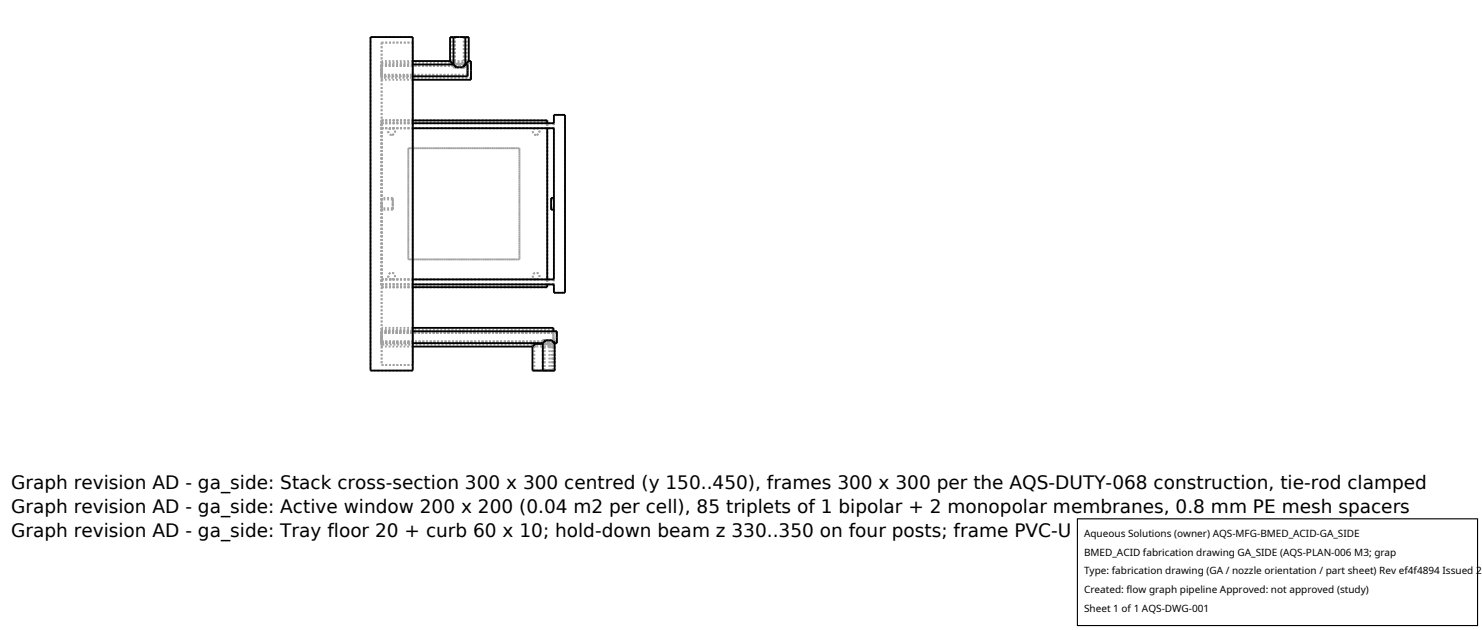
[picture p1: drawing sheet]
<svg xmlns="http://www.w3.org/2000/svg" width="212mm" height="90mm" viewBox="0 0 212 90" stroke-linecap="round" stroke-linejoin="round" font-family="sans-serif">
<g fill="none" stroke="#a0a0a0" stroke-width=".26" stroke-dasharray=".3 .3" stroke-linecap="butt">
<path d="M52.9 5.3h6M52.9 5.3v47.6M54.5 6.1h4.4M54.5 6.1v46M54.5 17.6v.7M54.5 10.1v-1.4M54.5 8.7v2.7M54.5 11.4v-1.3M54.5 10.1v-.9M54.5 9.2v1.7M54.5 10.9v-.8M54.5 17.2v23.8"/>
<path d="M54.5 17.6h24.6M54.5 18.3h24.6M54.5 17.6h4.4M54.5 18.3h4.4M54.5 17.2h23.7M54.5 17.2h4.4M54.5 10.1v-1.1M54.5 9v2.1M54.5 11.1v-1M54.5 10.1v-.7M54.5 9.4v1.3M54.5 10.7v-.6"/>
<path d="M55.9 19.3l-.3-.2-.1-.3 .1-.3 .3-.2 .4 .1 .1 .4-.1 .3-.4 .2M58.9 5.3v47.6M58.9 6.1v46M58.9 8.7h-4.4M58.9 11.4h-4.4M58.9 9.2h-4.4M58.9 10.9h-4.4M64.3 8.7l.4 .4M64.3 9l.1 .1M64.3 9.1h.1M64.3 9h-9.8M64.3 9v.1"/>
<path d="M64.4 9.1l-.1-.1M64.4 9.1h-.1M64.5 8.7l.6 .4M64.5 5.3h1.1M64.5 9l.2 .1M64.5 9.1h.2M64.5 5.3v3.4M64.5 9v.1M64.7 9.1h-.3M64.7 9.1l-.2-.1M64.7 9.1h-.2M64.8 9.2l.4 .4"/>
<path d="M64.8 9.1h.8M64.8 5.3h.8M64.8 9.4l.1 .2M64.8 9.6h.1M64.8 9.2h-10.3M64.8 5.3v3.9M64.8 9.4h-10.3M64.8 9.4v.2M64.9 9.6l-.1-.2M64.9 9.6h-.1M65 9.4l.2 .2M65 5.3h.6"/>
<path d="M65 9.6h.2M65 9.2l.6 .3M65 9.4v.2M65 5.3v3.9M65.1 9.1h-.4M65.1 9.1l-.6-.4M65.1 9.1h.5M65.2 9.6l-.4-.4M65.2 9.6h.4M65.2 9.6h-.3M65.2 9.6l-.2-.2M65.2 9.6h-.2"/>
<path d="M65.6 9.1h.5M65.6 9.1h.9M65.6 5.3h.9M65.6 5.3h1.1M65.6 9.6h.5M65.6 5.3h.6M65.6 9.5l.6-.3M66.1 9.6h-.9M66.1 9.6l.1-.2M66.1 9.6h.1M66.1 9.1l.6-.4M66.1 9.1h-1"/>
<path d="M66.2 9.4l-.1 .2M66.2 5.3h-1.2M66.2 9.6h-.1M66.2 9.2l-.6 .3-.6-.3M66.2 9.4h-1.2M66.2 9.4v.2M66.2 5.3v3.9M66.2 9.2h-1.2M66.3 9.6l.2-.2M66.3 9.6h-.2M66.3 9.6h.2M66.5 5.3h-1.7"/>
<path d="M66.5 9.4l-.2 .2M66.5 9.6h-.2M66.5 5.3v3.9M66.5 9.4v.2M66.6 9.1h-.5M66.6 9.1h-1.9M66.6 9.1l.1-.1M66.6 9.1h.1M66.7 8.7l-.6 .4M66.7 5.3h-2.2M66.7 9l-.1 .1M66.7 9.1h-.1"/>
<path d="M66.7 8.7h-2.2M66.7 5.3v3.4M66.7 9h-2.2M66.7 9v.1M66.8 10.1v.8M66.8 10.9v-1.7M66.8 9.2v.9M66.8 10.1v.6M66.8 10.7v-1.3M66.8 9.4v.7M66.8 9.2h-.3M66.8 10.9h-12.3"/>
<path d="M66.8 9.4h-.3M66.8 10.7h-12.3M66.9 9.1l.1-.1M66.9 9.1h-.3M66.9 9.1h.1M67 8.7l-.4 .4M67 5.3h-2.7M67 9l-.1 .1M67 9.1h-.1M67 9v.1M67.3 11.4v-2.7M67.3 10.1v1"/>
<path d="M67.3 11.1v-2.1M67.3 9v1.1M67.3 9h-.3M67.3 11.1h-12.8M76.6 19.3l-.4-.2-.1-.3 .1-.3 .4-.2 .3 .1 .1 .4-.1 .3-.3 .2M78.2 17.2v23.8M78.2 17.6v.7M79.1 17.6v.7M79.1 18.3v21.6M79.1 16.4h1.6M79.1 16.4v1.2M80.7 16.4v25.4"/>
<path d="M54.5 39.9v.7M54.5 29.1v-.8M54.5 28.3v1.6M54.5 29.9v-.8M54.5 39.9h24.6M54.5 39.9h4.4M54.5 29.1v-.6M54.5 28.5v1.2M54.5 29.7v-.6M55.9 39.9l-.3-.1-.1-.4 .1-.3 .3-.2 .4 .2 .1 .3-.1 .3-.4 .2M56.1 29.1v.8M56.1 29.9v-1.6"/>
<path d="M56.1 28.3v.8M56.1 29.1v.6M56.1 29.7v-1.2M56.1 28.5v.6M56.1 28.3h-1.6M56.1 29.9h-1.6M56.1 28.5h-1.6M56.1 29.7h-1.6M58.3 37v-15.8M58.3 37h15.9M58.3 21.2h15.9M58.3 21.2v15.8"/>
<path d="M74.2 37v-15.8M74.2 21.2h-15.9M74.2 37h-15.9M74.2 21.2v15.8M76.6 39.9l-.4-.1-.1-.4 .1-.3 .4-.2 .3 .2 .1 .3-.1 .3-.3 .2M78.2 39.9v.7M78.7 29.9v-1.6M78.7 29.1v.6M78.7 29.7v-1.2M78.7 28.5v.6M79.1 39.9v.7M79.1 29.1v-.8"/>
<path d="M79.1 28.3v1.6M79.1 29.9v-.8M79.1 29.1v-.6M79.1 28.5v1.2M79.1 29.7v-.6M79.1 28.5h-.4M79.1 29.7h-.4M54.5 52.1h4.4M54.5 48.2v-1.4M54.5 46.8v2.7M54.5 49.5v-1.3M54.5 48.2v-.9"/>
<path d="M54.5 47.3v1.7M54.5 49v-.8M54.5 40.6h24.6M54.5 40.6h4.4M54.5 41h23.7M54.5 41h4.4M54.5 48.2v-1.1M54.5 47.1v2.1M54.5 49.2v-1M54.5 48.2v-.7M54.5 47.5v1.3M54.5 48.8v-.6"/>
<path d="M58.9 52.9h-6M58.9 46.8h-4.4M58.9 49.5h-4.4M58.9 47.3h-4.4M58.9 49h-4.4M76.1 52.9h2.6M76.1 49.2l.1-.1M76.1 49.1h.1M76.1 49.2h-21.6M76.1 49.2v-.1M76.2 49.1l-.1 .1M76.2 49.1h-.1"/>
<path d="M76.3 49.5l.6-.4M76.3 52.9h2.2M76.3 49.2l.1-.1M76.3 49.1h.1M76.3 52.9v-3.4M76.3 49.2v-.1M76.4 49.1l-.3 .4M76.4 49.1h1.9M76.4 49.1h-.2M76.4 49.1l-.1 .1M76.4 49.1h-.1M76.9 49.1h-.5"/>
<path d="M76.9 49.1l-.6 .4M76.9 49.1h1M77.4 49.1h-.5M77.4 52.9h-1.1M77.5 49l.4-.4M77.5 52.9h1.7M77.5 48.8l.1-.2M77.5 48.6h.1M77.5 49h-23M77.5 52.9v-3.9M77.5 48.8h-23M77.5 48.8v-.2"/>
<path d="M77.6 48.6l-.1 .2M77.6 48.6h-.1M77.7 48.8l.2-.2M77.7 52.9h1.3M77.7 48.6h.2M77.7 49l.6-.3 .7 .3M77.7 48.8v-.2M77.7 52.9v-3.9M77.9 49.1l.6 .4M77.9 49.1h-.5M77.9 48.6l-.4 .4M77.9 48.6h.9"/>
<path d="M77.9 48.6h-.3M77.9 48.6l-.2 .2M77.9 48.6h-.2M78.3 49.1h-.4M78.3 49.1l.4 .4M78.3 49.1h-.8M78.3 49.1l.2 .1M78.3 49.1h.2M78.4 48.6h-.5M78.4 52.9h-.9M78.4 52.9h-.7M78.4 48.7l-.7 .3"/>
<path d="M78.5 49.5l-.6-.4M78.5 52.9h-1.1M78.5 49.2l-.2-.1M78.5 49.1h-.2M78.5 49.5h-2.2M78.5 52.9v-3.4M78.5 49.2h-2.2M78.5 49.2v-.1M78.6 49.1l.1 .1M78.6 49.1h-.3M78.6 49.1h.1M78.7 49.5l-.4-.4"/>
<path d="M78.7 52.9h-1.2M78.7 49.2l-.1-.1M78.7 49.1h-.1M78.7 52.9v-3.4M78.7 49.2v-.1M78.8 48.6h-.9M78.8 48.6l.4 .4M78.8 48.6l.2 .2M78.8 48.6h-.4M78.8 48.6h.2M79 48.8l-.2-.2M79 52.9h-.6"/>
<path d="M79 48.6h-.2M79 49l-.6-.3M79 48.8h-1.3M79 48.8v-.2M79 52.9v-3.9M79 49h-1.3M79 48.2v1.3M79 49.5v-2.7M79 47.3v.9M79 48.2v1M79 49.2v-2.1M79 47.1v1.1"/>
<path d="M79 49.5h-.3M79 47.1h-24.5M79 49.2h-.3M79.1 48.6l.1 .2M79.1 48.6h-.3M79.1 48.6h.1M79.1 40.6v1.2M79.1 41.8h1.6M79.2 49l-.4-.4M79.2 52.9h-.8M79.2 48.8l-.1-.2M79.2 48.6h-.1"/>
<path d="M79.2 52.9v-3.9M79.2 48.8v-.2M79.5 48.2v.8M79.5 49v-1.7M79.5 47.3v.9M79.5 48.2v.6M79.5 48.8v-1.3M79.5 47.5v.7M79.5 47.3h-25M79.5 49h-.3M79.5 47.5h-25M79.5 48.8h-.3"/>
</g>
<g fill="none" stroke="#000" stroke-width=".26">
<path d="M52.9 5.3h6v47.6h-6zM58.9 17.6h20.2v-1.2h1.6v25.4h-1.6v-1.2h-20.2M58.9 18.3h20.2v21.6h-20.2M58.9 17.2h19.3v.4M58.9 8.7h5.4M58.9 9.2h5.9M64.3 8.7v-3.4h2.7v3.4M64.3 8.7l.5 .4M64.8 9.2l.4 .4h.9l.4-.4M64.8 5.3v3.9M66.5 9.2h.3v1.7h-7.9M66.5 5.3v3.9"/>
<path d="M67 8.7h.3v2.7h-8.4M67 8.7l-.5 .4M78.2 18.3v21.6M79.1 28.3h-.4v1.6h.4M58.9 46.8h20.1v.5M58.9 47.3h20.6v1.7h-.3M58.9 49.5h17.2M58.9 49h18.6M77.5 49.1h-1.1l-.3 .4M77.5 49v3.9M77.9 48.6l-.4 .4M77.9 48.6h.9l.4 .4"/>
<path d="M77.9 48.6l-.2 .2M78.2 40.6v.4h-19.3M79 48.8l.2 .2M79.2 49v3.9h-3.1v-3.4"/>
</g>
<path d="M153.9 74.1h57.1v15.2h-57.1z" fill="#fff" stroke="#000" stroke-width=".16"/>
<g font-size="2.6">
<text x="1.6" y="69.8">Graph revision AD - ga_side: Stack cross-section 300 x 300 centred (y 150..450), frames 300 x 300 per the AQS-DUTY-068 construction, tie-rod clamped</text>
<text x="1.6" y="73.3">Graph revision AD - ga_side: Active window 200 x 200 (0.04 m2 per cell), 85 triplets of 1 bipolar + 2 monopolar membranes, 0.8 mm PE mesh spacers</text>
<text x="1.6" y="76.7">Graph revision AD - ga_side: Tray floor 20 + curb 60 x 10; hold-down beam z 330..350 on four posts; frame PVC-U drawn, sizing PP named (hold, W12)</text>
</g>
<g font-size="1.4">
<text x="154.8" y="76.6">Aqueous Solutions (owner) AQS-MFG-BMED_ACID-GA_SIDE</text>
<text x="154.8" y="79.3">BMED_ACID fabrication drawing GA_SIDE (AQS-PLAN-006 M3; grap</text>
<text x="154.8" y="82">Type: fabrication drawing (GA / nozzle orientation / part sheet) Rev ef4f4894 Issued 2</text>
<text x="154.8" y="84.7">Created: flow graph pipeline Approved: not approved (study)</text>
<text x="154.8" y="87.4">Sheet 1 of 1 AQS-DWG-001</text>
</g>
</svg>
